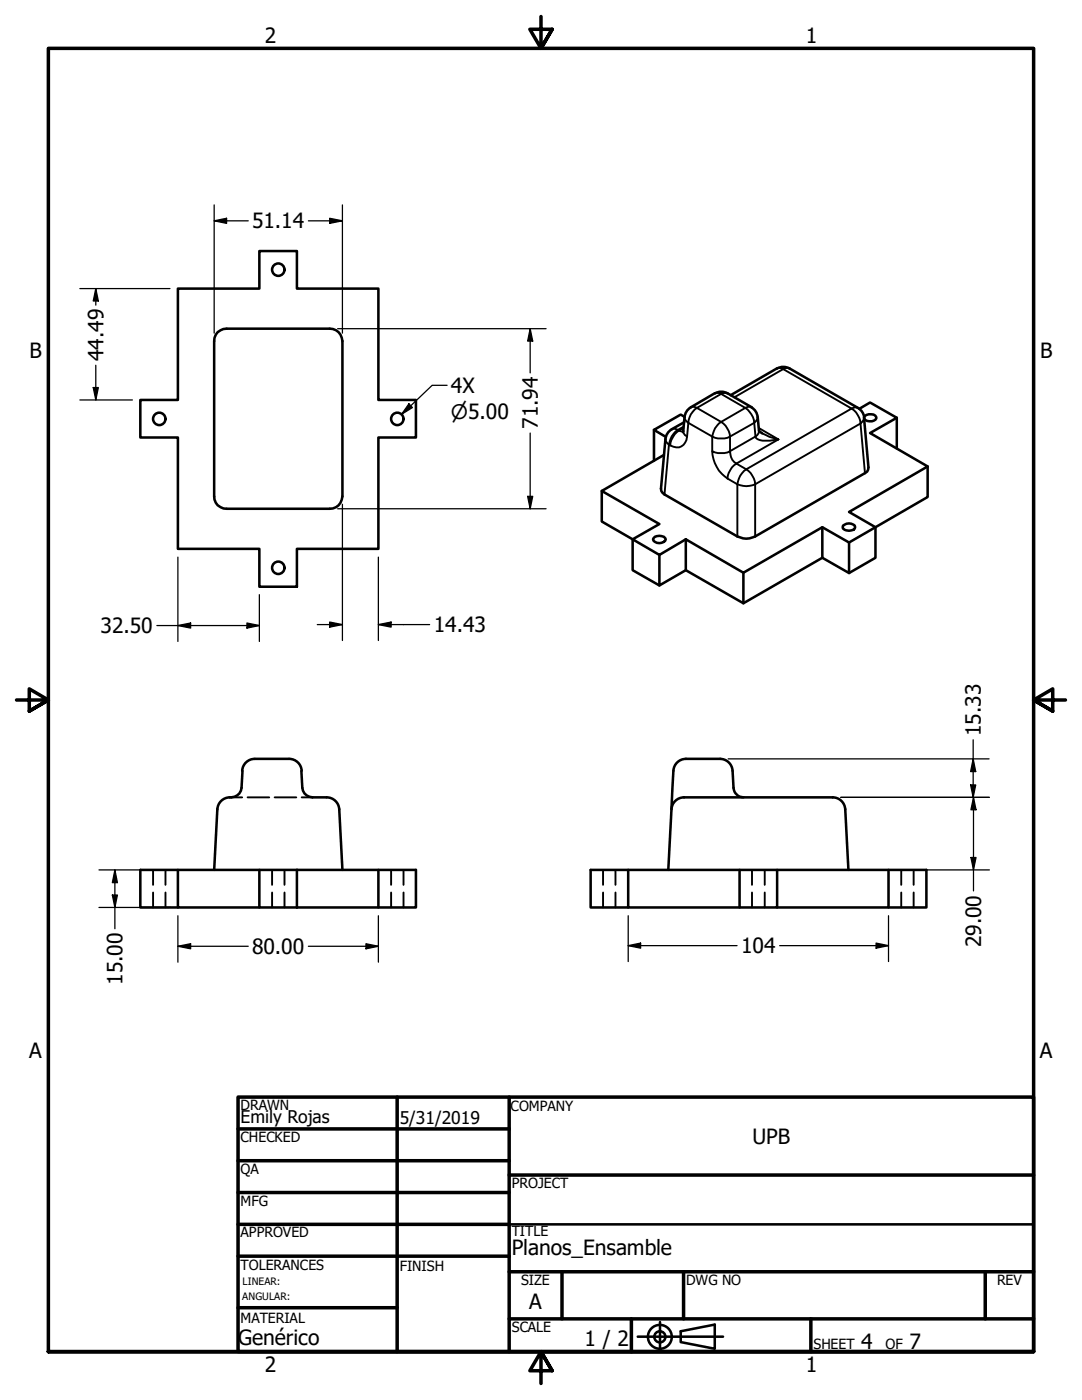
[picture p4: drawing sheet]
<svg xmlns="http://www.w3.org/2000/svg" width="216mm" height="279mm" viewBox="0 0 216 279" stroke-linecap="round" stroke-linejoin="round" font-family="sans-serif">
<!-- layer: Hidden (ANSI) -->
<g fill="none" stroke="#000" stroke-width=".38">
<path d="M46.2 159.1h2.1M49.4 159.1h4.3M54.8 159.1h4.3M60.2 159.1h2.2M30.5 173.6v3M30.5 178.1v3M33 173.6v3M33 178.1v3M54.3 173.6v3M54.3 178.1v3M56.8 173.6v3M56.8 178.1v3"/>
<path d="M78 173.6v3M78 178.1v3M80.5 173.6v3M80.5 178.1v3M120.3 173.6v3M120.3 178.1v3M122.8 173.6v3M122.8 178.1v3M150.1 173.6v3M150.1 178.1v3M152.6 173.6v3M152.6 178.1v3"/>
<path d="M179.8 173.6v3M179.8 178.1v3M182.3 173.6v3M182.3 178.1v3"/>
</g>
<!-- layer: Visible (ANSI) -->
<g fill="none" stroke="#000" stroke-width=".51">
<path d="M35.5 57.6h16.3v-7.5h7.4v7.5h16.3v22.2h7.5v7.5h-7.5v22.2h-16.3v7.6h-7.4v-7.6h-16.3v-22.2h-7.5v-7.5h7.5zM43.4 66.3l1.2-.6 .6-.1h20.6a2.49 2.49 0 0 1 2.5 2.5v31a2.49 2.49 0 0 1-2.5 2.4h-20.6a2.39 2.39 0 0 1-2.5-2.4v-31l.1-.7zM142.6 78.5l-4.7 2.8M142.7 78.5a2.51 2.51 0 0 1 2.5 0M145.2 78.5l4.8 2.8M155 73.5l-9.2 5.4M155.1 73.6a2.51 2.51 0 0 1 2.5 0l13.6 7.8a2.55 2.55 0 0 1 1.3 2M120.1 98v6.1l6.1 3.5v6.2l5.4 3M130.5 85.8v6.1M132.5 90.8l-12.4 7.2 11.5 6.6-5.4 3 5.4 3.1 5.2-3.1M136.5 84.3l-2.5 1.4M136.6 83.2l-.8-.5-5.3 3.1 2.3 1.4"/>
<path d="M137.8 81.3a2.55 2.55 0 0 0-1.2 1.9l-.3 3M149.9 81.3a2.55 2.55 0 0 1 1.3 1.9l.2 2.8 .7 .5M171.4 81.6l2.2-1.3 5.3 3.1-5.3 3 11.5 6.7-15.7 9.1 5.3 3-5.3 3.1-5.3-3.1-15.8 9.1-11.5-6.7M172.4 83.2a1.57 1.57 0 0 1 2.4 0 .76 .76 0 0 1-.8 .9 1.43 1.43 0 0 1-1.5-.5M172.4 83.4l.9 9.9-.3 .8-22.3 13a3.8 3.8 0 0 1-3.6 0l-14.9-8.7-.2-.4-.1-.5 .9-9.9a2.56 2.56 0 0 1 1.2-1.9M178.9 83.4v6.1M185.1 93.1v6.1l-10.4 6v6.1l-5.3 3.1M130.4 107.4a1.58 1.58 0 0 1 2.4 .2 1.44 1.44 0 0 1-2.5 0zM131.6 110.7v6.1l5.2-3M136.8 107.6v6.2l11.5 6.6v-6.1M164.1 105.2v6.1l5.3 3.1v-6.1M164.1 111.3l-15.8 9.1"/>
<path d="M168.2 104.9a1.77 1.77 0 0 1 2.4 0v.3a.97 .97 0 0 1-1.2 .7 .94 .94 0 0 1-1.2-1zM45.9 159.1a2.51 2.51 0 0 0-2.5 2.4M48.4 153.9l-.2 3.3a2.13 2.13 0 0 1-2.4 1.9M50.8 151.4a2.51 2.51 0 0 0-2.5 2.4M50.9 151.4h6.8a2.51 2.51 0 0 1 2.5 2.4M60.1 153.9l.2 3.3a2.04 2.04 0 0 0 2.1 1.9h2.8M65.2 159.1a2.51 2.51 0 0 1 2.5 2.4M136.8 151.4h6.9M136.9 151.4a2.51 2.51 0 0 0-2.5 2.4l-1.1 19.8M143.7 151.4a2.51 2.51 0 0 1 2.5 2.5l.2 3.3a2.07 2.07 0 0 0 1.9 1.9M35.5 173.6v7.5h16.3M43.4 161.5l-.7 12.1"/>
<path d="M51.8 173.6v7.5h7.4M59.2 173.6h23.8v7.5h-23.8M59.2 173.6h-31.2v7.5h7.5M59.2 173.6v7.5M67.7 161.5l.6 12.1M75.5 173.6v7.5M125.3 173.6v7.5h22.3M134 161.5a2.51 2.51 0 0 1 2.5-2.4h29.7a2.51 2.51 0 0 1 2.5 2.4M147.6 173.6v7.5h7.5v-7.5M168.7 161.5l.6 12.1M177.3 173.6v7.5h-22.2M125.3 181.1h-7.4v-7.5h66.9v7.5h-7.5"/>
<circle cx="55.5" cy="53.8" r="1.24"/>
<circle cx="31.8" cy="83.6" r="1.24"/>
<circle cx="79.3" cy="83.6" r="1.24"/>
<circle cx="55.5" cy="113.3" r="1.24"/>
</g>
<!-- layer: Visible Narrow (ANSI) -->
<g fill="none" stroke="#000" stroke-width=".38">
<path d="M142.6 78.5l.8-.1 .5 .2M143.9 78.6l4.8 2.8-4.8 2.8M143.9 78.6l-4.8 2.8M145.2 78.5l-.9-.1-.4 .2M155 73.5l.4-.1 .9 .3M156.3 73.7l13.6 7.8-21 12.2M156.3 73.7l-9.8 5.6M157.5 73.5l-.3-.1-.9 .3M132.8 87.6v.4l.7 .8M133.5 88.8l-.9 9.9M133.5 88.8l.2 .1M134 85.7l.4-.2 .9 .3"/>
<path d="M135.3 85.8a4.1 4.1 0 0 0-1.8 3M136.3 86l.1 .4 .3 .4 .4 .3M136.3 86.1l-.8-.2a4.1 4.1 0 0 0-1.8 3 2.1 2.1 0 0 0 2.3 .2 2.1 2.1 0 0 0 1.1-2M136.4 85.4l-.9 .5-.2-.1M136.4 85.2l-1.1 .6M136.6 83.2l.3 .8 .5 .4M137.4 84.4l-.3 2.7M137.4 84.4l4.7 2.7M137.9 81.3l.3-.1 .9 .2M139.1 81.4a3.8 3.8 0 0 0-1.7 3M139.1 81.4l4.8 2.8M142.1 87.1a4.3 4.3 0 0 0 3.6 0"/>
<path d="M142.1 87.1v2.9M143.9 84.2a4.1 4.1 0 0 0-1.8 2.9M143.9 84.2a4.1 4.1 0 0 1 1.8 2.9M145.2 95.5l1.9 1.1M146.9 92.5a4.1 4.1 0 0 0-1.7 3M146.9 92.5a2.57 2.57 0 0 1-1.2-2.5 4.3 4.3 0 0 1-3.6 0 7 7 0 0 0 3.1 5.5M146.9 92.5l2 1.2M147.1 96.6a4.3 4.3 0 0 0 3.6 0M147.1 96.6v10.5M148.9 93.7a4.1 4.1 0 0 0-1.8 2.9M148.9 93.7a4.1 4.1 0 0 1 1.8 2.9M150 81.3l-.4-.1-.9 .2a4.1 4.1 0 0 1 1.8 3"/>
<path d="M150.5 84.4l.2 2.7-5 2.9v-2.9M150.5 84.4l-4.8 2.7M150.7 96.6v10.5M151.2 83.2l-.1 .4-.6 .8M151.4 85.4l3.9 2.3M151.4 86v.4l-.7 .7a1.39 1.39 0 0 0 1.4 .8h1.5l1.7-.2M152.1 86.5l1.4 .7 1.8 .5M155.3 87.7l-8.4 4.8M171.2 81.4l-.4-.1-.9 .2a4.1 4.1 0 0 1 1.8 3M171.7 84.5l-21 12.1M171.7 84.5l.9 9.9M172.4 83.4l-.1 .4-.6 .7"/>
</g>
<!-- layer: Border (ANSI) -->
<g fill="none" stroke="#000" stroke-width=".7">
<path d="M107.9 3.3v6.4l-2.2-3.9h4.5l-2.3 3.9 2.3-3.9M3.3 139.7h6.4l-3.9-2.2v4.4l3.9-2.2-3.9 2.2M212.6 139.7h-6.4l3.9-2.2v4.4l-3.9-2.2 3.9 2.2M47.5 218.9h158.7v50.8h-158.7zM79.2 218.9v50.8M101.6 218.9v50.8M47.5 225.3h54.1M47.5 231.6h54.1M47.5 238h54.1M101.6 234.5h104.6M47.5 244.3h54.1M47.5 250.7h54.1"/>
<path d="M101.6 253.8h104.6M112.1 253.8v9.4M136.4 253.8v9.4M196.6 253.8v9.4M9.7 269.7v-260h196.5v260h-196.5h196.5M47.5 261h31.7M101.6 263.2h104.6M110.2 273.6l-2.3-3.9 2.3 3.9h-4.5l2.2-3.9v6.4M126 263.2v6.5M161.8 263.2v6.5"/>
</g>
<!-- layer: Title (ANSI) -->
<g fill="none" stroke="#000" stroke-width=".51">
<path d="M101.6 244.3h104.6M127.3 266.8h17M131.7 263.8v5.6M135.8 265.7l6.8-1.3v4.8l-6.8-1.4z"/>
<circle cx="131.7" cy="266.8" r="2.38"/>
<circle cx="131.7" cy="266.8" r="1.11"/>
</g>
<!-- layer: Dimension (ANSI) -->
<g fill="none" stroke="#000" stroke-width=".25">
<path d="M15.9 57.6h18M19.1 57.6l.5 2.5h-1zM19.1 57.6v3.3M42.7 44.1l2.5-.5v1zM42.7 44.1h6.8M42.7 40.9v25.6M61.5 44.1h6.8M65.8 43.6l2.5 .5-2.5 .5zM68.3 40.9v25.6M15.9 79.8h10.5M18.6 77.3h1l-.5 2.5zM19.1 72.9v6.9"/>
<path d="M67.4 65.6h41.6M89.2 76.9h-3l-6.1 5.8M105.8 65.6l.5 2.5h-1zM105.8 65.6v8.8M81.6 80.6l.7 .7-2.2 1.4zM105.3 99.1h1l-.5 2.4zM105.8 86.4v15.1M35.5 111.2v16.8M51.8 118.7v9.3M67.4 101.5h41.6M68.3 100.6v27.2M75.5 111.2v16.6"/>
<path d="M31.3 124.8h20.5M35.5 124.8l2.5-.5v1zM49.3 124.3l2.5 .5-2.5 .5zM63.3 124.7h5M65.8 124.1l2.5 .6-2.5 .5zM75.5 124.7l2.5-.6v1.1zM75.5 124.7h10.2M145.3 151.4h52.1M167.8 159.1h29.6M193.7 156.7h1l-.5 2.4zM194.2 151.4l.5 2.6h-1zM194.2 147.6v11.5"/>
<path d="M194.2 159.1l.6 2.5h-1.1zM194.2 159.1v18.7M19.7 173.6h14.2M22.4 178.6h1l-.5 2.5zM22.9 173.6l.5 2.5h-1zM22.9 173.6v11.8M178.9 173.6h18.5M193.7 171.1h1.1l-.6 2.5zM19.7 181.1h14.2M35.5 188.8l2.5-.5v1.1zM35.5 182.8v9.2M35.5 188.8h14"/>
<path d="M61.5 188.8h14M73 188.3l2.5 .5-2.5 .6zM75.5 182.8v9.2M125.3 188.7l2.5-.5v1zM125.3 188.7h21.8M125.3 182.8v9.1M155.6 188.7h21.7M174.8 188.2l2.5 .5-2.5 .5zM177.3 182.8v9.1"/>
</g>
<g fill="#000">
<path d="M42.7 44.1l2.5-.5v1z" fill-rule="evenodd"/>
<path d="M65.8 43.6l2.5 .5-2.5 .5z" fill-rule="evenodd"/>
<path d="M18.6 77.3h1l-.5 2.5z" fill-rule="evenodd"/>
<path d="M19.1 57.6l.5 2.5h-1z" fill-rule="evenodd"/>
<path d="M105.8 65.6l.5 2.5h-1z" fill-rule="evenodd"/>
<path d="M81.6 80.6l.7 .7-2.2 1.4z" fill-rule="evenodd"/>
<path d="M105.3 99.1h1l-.5 2.4z" fill-rule="evenodd"/>
<path d="M35.5 124.8l2.5-.5v1z" fill-rule="evenodd"/>
<path d="M49.3 124.3l2.5 .5-2.5 .5z" fill-rule="evenodd"/>
<path d="M65.8 124.1l2.5 .6-2.5 .5z" fill-rule="evenodd"/>
<path d="M75.5 124.7l2.5-.6v1.1z" fill-rule="evenodd"/>
<path d="M193.7 156.7h1l-.5 2.4z" fill-rule="evenodd"/>
<path d="M194.2 151.4l.5 2.6h-1z" fill-rule="evenodd"/>
<path d="M22.4 178.6h1l-.5 2.5z" fill-rule="evenodd"/>
<path d="M22.9 173.6l.5 2.5h-1z" fill-rule="evenodd"/>
<path d="M193.7 171.1h1.1l-.6 2.5z" fill-rule="evenodd"/>
<path d="M194.2 159.1l.6 2.5h-1.1z" fill-rule="evenodd"/>
<path d="M35.5 188.8l2.5-.5v1.1z" fill-rule="evenodd"/>
<path d="M73 188.3l2.5 .5-2.5 .6z" fill-rule="evenodd"/>
<path d="M125.3 188.7l2.5-.5v1z" fill-rule="evenodd"/>
<path d="M174.8 188.2l2.5 .5-2.5 .5z" fill-rule="evenodd"/>
</g>
<g font-size="4.2">
<text x="52.8" y="8.6">2</text>
<text x="160.8" y="8.6">1</text>
<text x="50.3" y="45.6">51.14</text>
<text x="5.9" y="71.4">B</text>
<text x="207.6" y="71.4">B</text>
<text x="20.6" y="72.1" transform="rotate(-90 20.6 72.1)">44.49</text>
<text x="90" y="78.4">4X</text>
<text x="107.3" y="85.6" transform="rotate(-90 107.3 85.6)">71.94</text>
<text x="20.1" y="126.4">32.50</text>
<text x="86.6" y="126.2">14.43</text>
<text x="195.7" y="146.9" transform="rotate(-90 195.7 146.9)">15.33</text>
<text x="50.3" y="190.4">80.00</text>
<text x="147.9" y="190.2">104</text>
<text x="195.8" y="189" transform="rotate(-90 195.8 189)">29.00</text>
<text x="24.4" y="196.5" transform="rotate(-90 24.4 196.5)">15.00</text>
<text x="5.8" y="211.1">A</text>
<text x="207.5" y="211.1">A</text>
<text x="150.2" y="228.2">UPB</text>
<text x="102.1" y="250.4">Planos_Ensamble</text>
<text x="105.6" y="261.3">A</text>
<text x="47.5" y="268.5">Genérico</text>
<text x="116.6" y="268.6">1 / 2</text>
<text x="171.8" y="269.2">4</text>
<text x="181.5" y="269.2">7</text>
<text x="52.8" y="273.8">2</text>
<text x="160.8" y="273.8">1</text>
</g>
<text font-size="4" x="90" y="83.6">⌀5.00</text>
<g font-size="3.5">
<text x="48" y="224.1">Emily Rojas</text>
<text x="79.8" y="224.2">5/31/2019</text>
</g>
<g font-size="2.8">
<text x="48" y="221.5">DRAWN</text>
<text x="101.9" y="221.7">COMPANY</text>
<text x="48" y="227.9">CHECKED</text>
<text x="48" y="234.3">QA</text>
<text x="102.1" y="237.1">PROJECT</text>
<text x="48" y="240.6">MFG</text>
<text x="48" y="247">APPROVED</text>
<text x="102.1" y="246.7">TITLE</text>
<text x="48" y="253.4">TOLERANCES</text>
<text x="79.8" y="253.6">FINISH</text>
<text x="104" y="256.4">SIZE</text>
<text x="136.9" y="256.4">DWG NO</text>
<text x="198.9" y="256.3">REV</text>
<text x="48" y="264.1">MATERIAL</text>
<text x="102.1" y="265.8">SCALE</text>
<text x="162.3" y="269.2">SHEET</text>
<text x="176.7" y="269.2">OF</text>
</g>
<g font-size="2">
<text x="48.4" y="256.5">LINEAR:</text>
<text x="48.3" y="259.5">ANGULAR:</text>
</g>
</svg>
